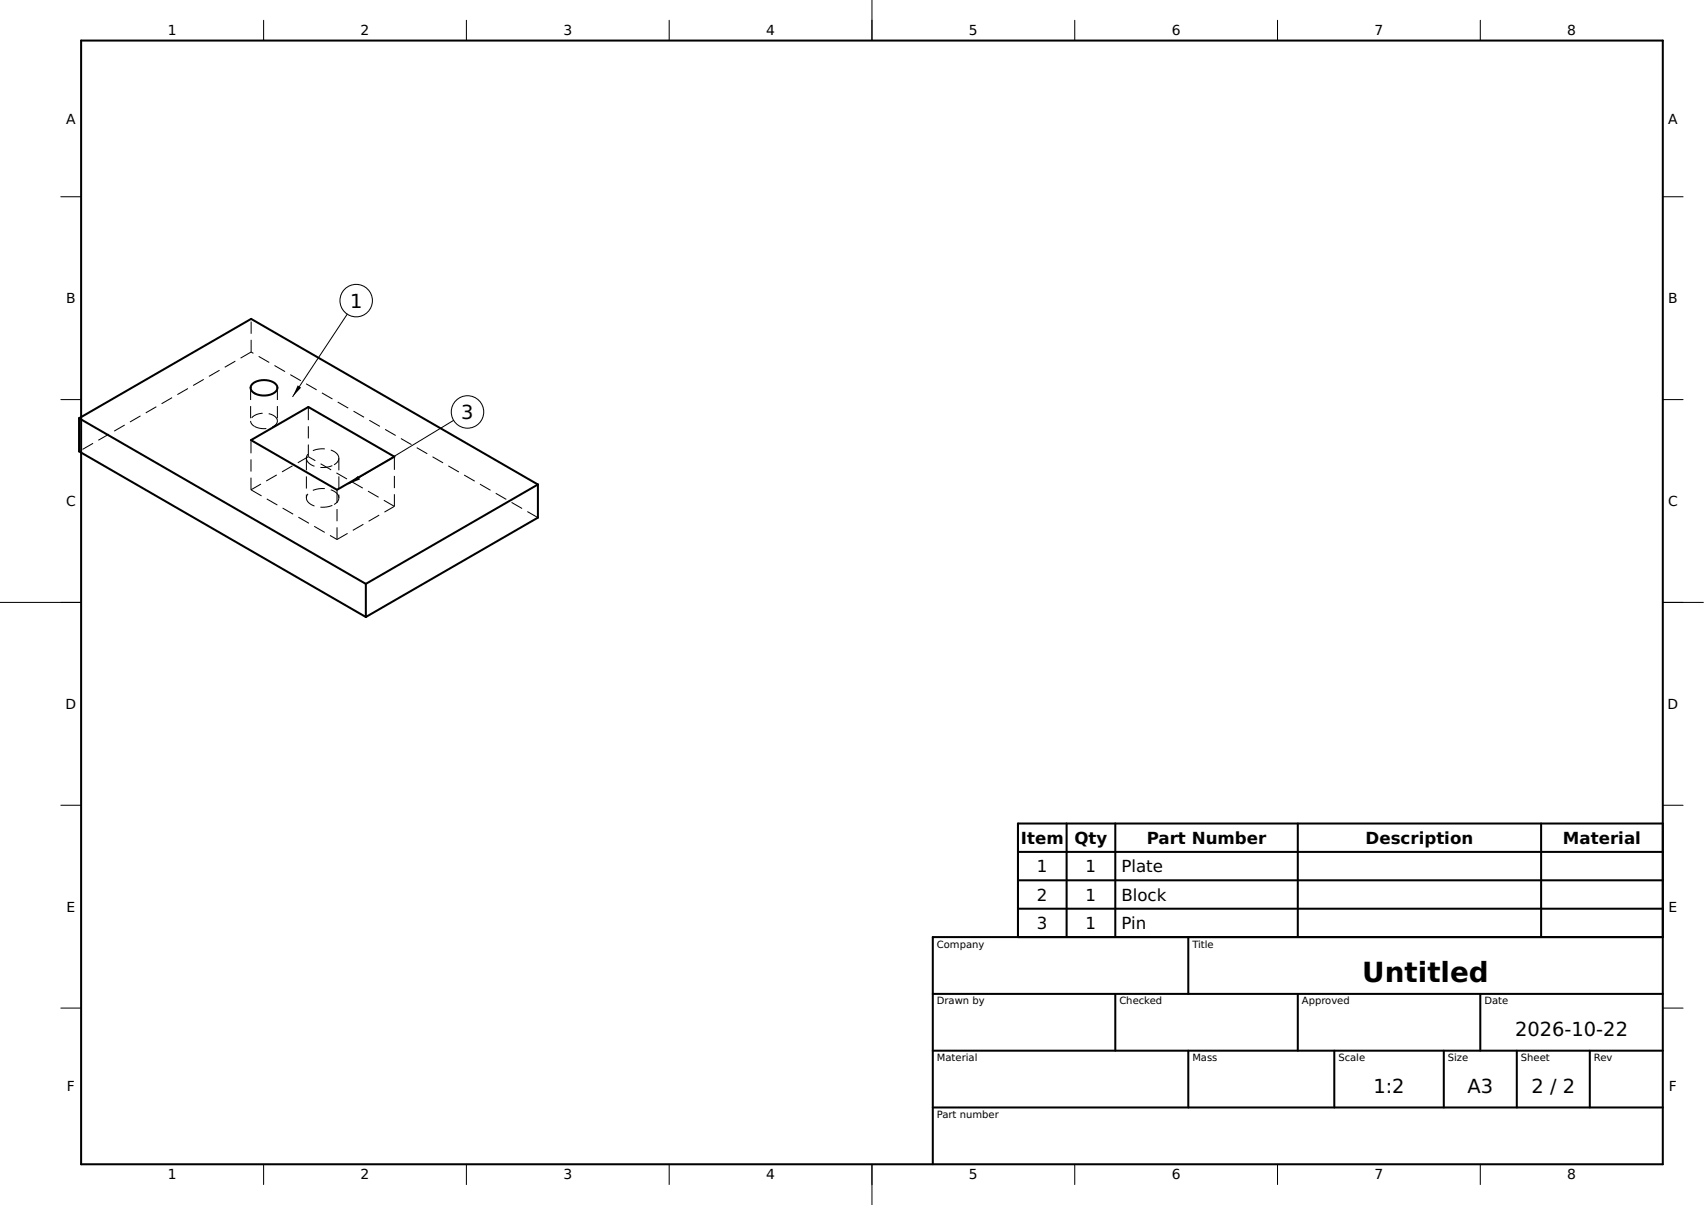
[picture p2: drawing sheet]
<svg xmlns="http://www.w3.org/2000/svg" width="420mm" height="297mm" viewBox="0 0 420 297" stroke-linecap="round" stroke-linejoin="round" font-family="sans-serif">
<g fill="none" stroke="#000" stroke-width=".5">
<path d="M20 10h390v277h-390zM62.3 94.6a4.2 4.2 0 0 1 6 .6 1.64 1.64 0 0 1-1.4 2 4.1 4.1 0 0 1-5-1.1l-.1-.8zM19.5 103.1v8.2l70.7 40.8M19.5 103.1l42.4-24.5 70.7 40.8M19.5 103.1l70.7 40.8M61.9 108.5l14.1-8.2 21.2 12.3-14.1 8.1zM132.6 119.4v8.2l-42.4 24.5M132.6 119.4l-42.4 24.5M90.2 143.9v8.2M251 210h159M251 217h159M263 203v28"/>
<path d="M275 203v28M320 203v28M380 203v28M410 203h-159v28M251 224h159M293 231v14M410 231h-180v56M230 245h180M230 259h180M275 245v14M293 259v14M320 245v14"/>
<path d="M329 259v14M356 259v14M365 245v14M374 259v14M392 259v14M230 273h180"/>
</g>
<g fill="none" stroke="#000" stroke-width=".25">
<path d="M65 5v5M115 5v5M165 5v5M215 0v10M265 5v5M315 5v5M365 5v5M15 48.5h5M410 48.5h5M85.6 77.4l-13.4 20.4M15 98.5h5M410 98.5h5"/>
<path d="M111.9 103.6l-25.9 15.7M0 148.5h20M410 148.5h10M15 198.5h5M410 198.5h5M15 248.5h5M410 248.5h5M65 287v5M115 287v5M165 287v5M215 287v10M265 287v5"/>
<path d="M315 287v5M365 287v5"/>
<circle cx="87.8" cy="74.1" r="4"/>
<circle cx="115.3" cy="101.5" r="4"/>
</g>
<g fill="none" stroke="#000" stroke-width=".25" stroke-dasharray="3 1.5" stroke-linecap="butt">
<path d="M61.8 95.6v8.2M61.9 86.8v-8.2M61.9 86.8l-42.4 24.5M68.4 95.6v8.2M61.8 103.8l.2 .7 .8 .6M62.8 105.1a4.2 4.2 0 0 0 5.5-1l.1-.3M68.4 103.8a2.2 2.2 0 0 0-2.2-1.8 3.7 3.7 0 0 0-4.4 1.5v.3M75.5 112.9a2.61 2.61 0 0 0 2.5 2.2 6.3 6.3 0 0 0 4.4-.5M75.5 112.9v9.8M76 112.6v-12.3M76 112.6l-14.1 8.1M82.4 114.6l.8-.7 .3-1"/>
<path d="M83.5 112.9a2.61 2.61 0 0 0-2.4-2.1 4.8 4.8 0 0 0-5.4 1.6l-.2 .5M83.5 112.9v9.8M61.9 120.7v-12.2M61.9 120.7l21.2 12.3M75.5 122.7a2.61 2.61 0 0 0 2.5 2.2 6.3 6.3 0 0 0 4.4-.5M82.4 124.4l.8-.7 .3-1M83.1 133v-12.3M83.1 133l14.1-8.2M83.5 122.7a2.61 2.61 0 0 0-2.4-2.1 4.8 4.8 0 0 0-5.4 1.6l-.2 .5M97.2 124.8v-12.2M97.2 124.8l-21.2-12.2M132.6 127.6l-70.7-40.8"/>
</g>
<path d="M73.4 95l.8 .6-2 2.2zM86 119.3l2.3-2 .5 .9z" fill="#000"/>
<text font-size="6.8" x="335.9" y="242.2">Untitled</text>
<g font-size="4.8">
<text x="86.3" y="75.9">1</text>
<text x="113.7" y="103.3">3</text>
<text x="373.6" y="255.4">2026-10-22</text>
<text x="338.6" y="269.4">1:2</text>
<text x="361.8" y="269.4">A3</text>
<text x="377.6" y="269.4">2 / 2</text>
</g>
<g font-size="4.1">
<text x="251.7" y="208">Item</text>
<text x="264.9" y="208">Qty</text>
<text x="282.8" y="208">Part Number</text>
<text x="336.7" y="208">Description</text>
<text x="385.4" y="208">Material</text>
<text x="255.7" y="215">1</text>
<text x="267.7" y="215">1</text>
<text x="276.5" y="215">Plate</text>
<text x="255.7" y="222">2</text>
<text x="267.7" y="222">1</text>
<text x="276.5" y="222">Block</text>
<text x="255.7" y="229">3</text>
<text x="267.7" y="229">1</text>
<text x="276.5" y="229">Pin</text>
</g>
<g font-size="3.4">
<text x="41.4" y="8.8">1</text>
<text x="88.9" y="8.8">2</text>
<text x="138.9" y="8.8">3</text>
<text x="188.9" y="8.8">4</text>
<text x="238.9" y="8.8">5</text>
<text x="288.9" y="8.8">6</text>
<text x="338.9" y="8.8">7</text>
<text x="386.4" y="8.8">8</text>
<text x="16.3" y="30.5">A</text>
<text x="411.3" y="30.5">A</text>
<text x="16.3" y="74.8">B</text>
<text x="411.3" y="74.8">B</text>
<text x="16.3" y="124.7">C</text>
<text x="411.3" y="124.7">C</text>
<text x="16.2" y="174.8">D</text>
<text x="411.2" y="174.8">D</text>
<text x="16.4" y="224.7">E</text>
<text x="411.4" y="224.7">E</text>
<text x="16.5" y="269">F</text>
<text x="411.5" y="269">F</text>
<text x="41.4" y="290.7">1</text>
<text x="88.9" y="290.7">2</text>
<text x="138.9" y="290.7">3</text>
<text x="188.9" y="290.7">4</text>
<text x="238.9" y="290.7">5</text>
<text x="288.9" y="290.7">6</text>
<text x="338.9" y="290.7">7</text>
<text x="386.4" y="290.7">8</text>
</g>
<g font-size="2.5">
<text x="231" y="233.6">Company</text>
<text x="294" y="233.6">Title</text>
<text x="231" y="247.6">Drawn by</text>
<text x="276" y="247.6">Checked</text>
<text x="321" y="247.6">Approved</text>
<text x="366" y="247.6">Date</text>
<text x="231" y="261.6">Material</text>
<text x="294" y="261.6">Mass</text>
<text x="330" y="261.6">Scale</text>
<text x="357" y="261.6">Size</text>
<text x="375" y="261.6">Sheet</text>
<text x="393" y="261.6">Rev</text>
<text x="231" y="275.6">Part number</text>
</g>
</svg>
